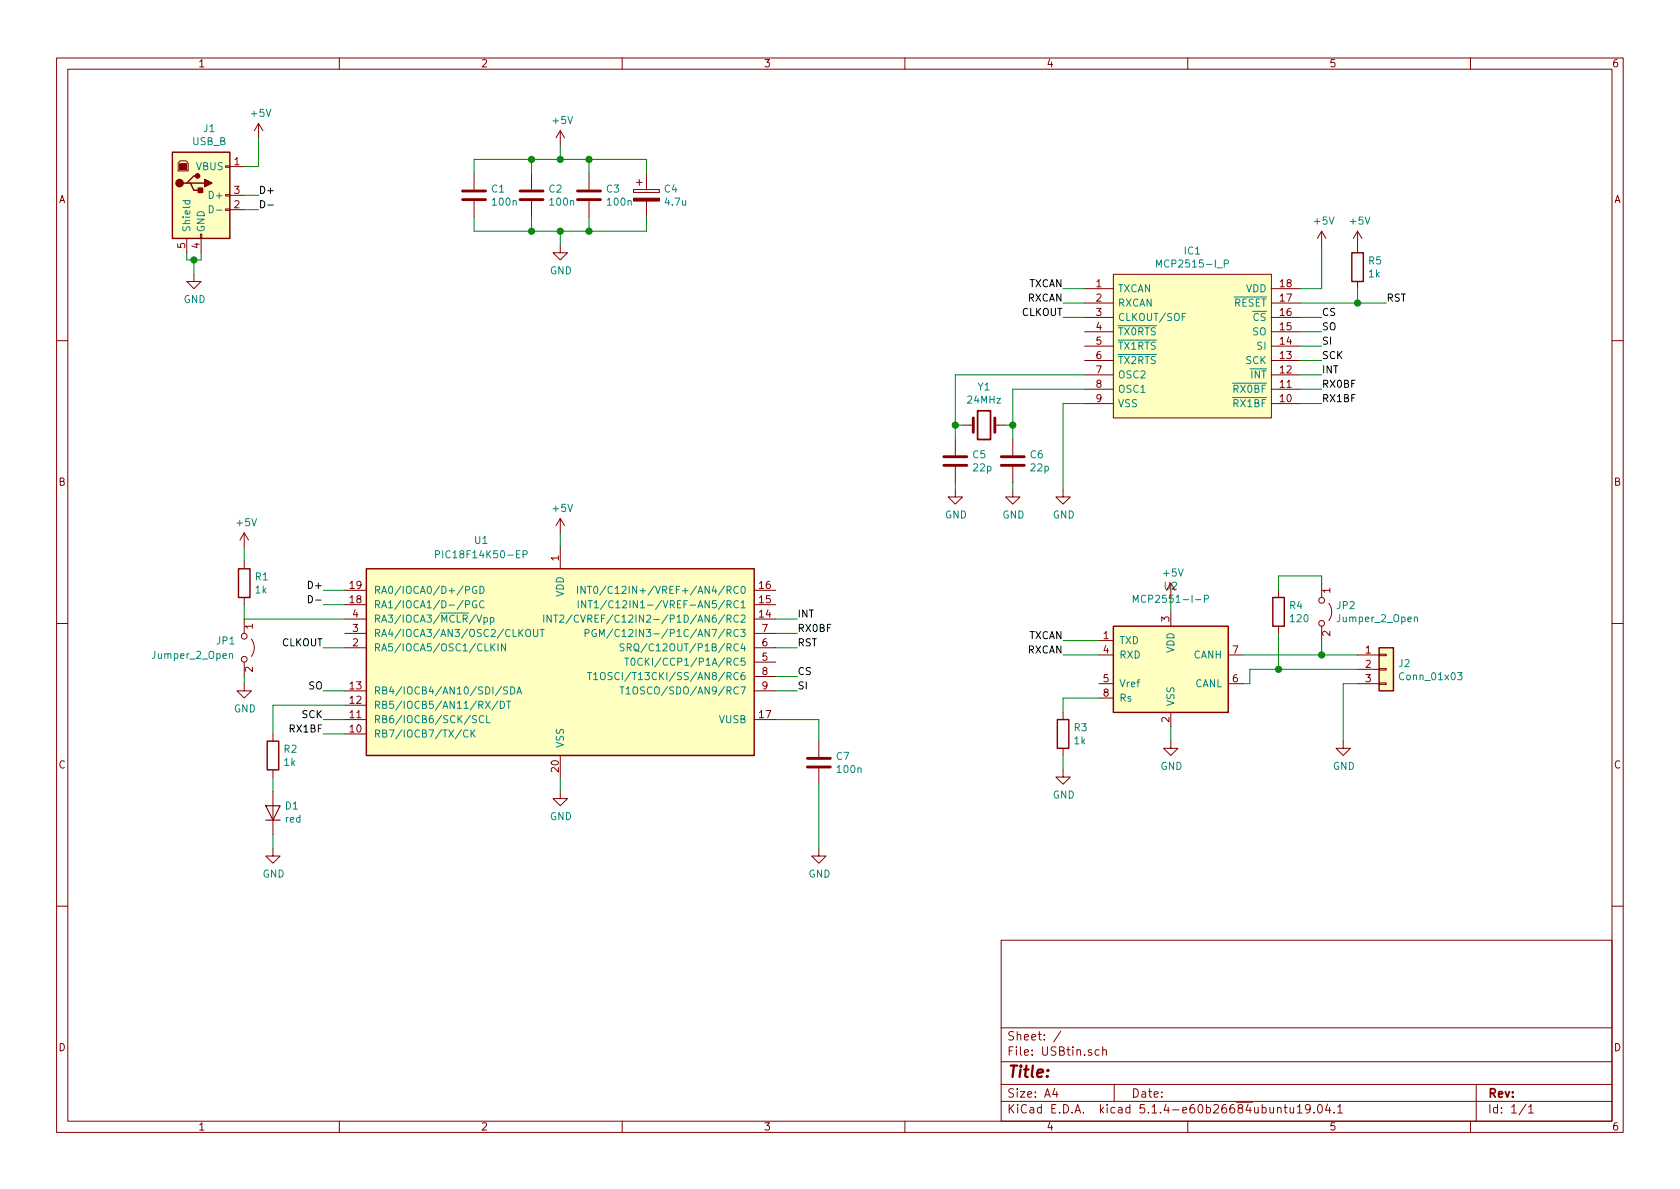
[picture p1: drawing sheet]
EESchema Schematic File Version 4
LIBS:USBtin-cache
EELAYER 30 0
EELAYER END
$Descr A4 11693 8268
encoding utf-8
Sheet 1 1
Title ""
Date ""
Rev ""
Comp ""
Comment1 ""
Comment2 ""
Comment3 ""
Comment4 ""
$EndDescr
$Comp
L MCU_Microchip_PIC18:PIC18F14K50-EP U1
U 1 1
P 3900 4600
F 0 "U1" H 3350 5450 50  0000 C CNN
F 1 "PIC18F14K50-EP" H 3350 5350 50  0000 C CNN
F 2 "Package_DIP:DIP-20_W7.62mm" H 3900 4600 50  0001 C CIN
F 3 "http://ww1.microchip.com/downloads/en/devicedoc/41350c.pdf" H 3900 4700 50  0001 C CNN
	1    3900 4600
	1    0    0    -1  
$EndComp
$Comp
L power:+5V #PWR0101
U 1 1
P 3900 3700
F 0 "#PWR0101" H 3900 3550 50  0001 C CNN
F 1 "+5V" H 3915 3873 50  0000 C CNN
F 2 "" H 3900 3700 50  0001 C CNN
F 3 "" H 3900 3700 50  0001 C CNN
	1    3900 3700
	1    0    0    -1  
$EndComp
Wire Wire Line
	3900 3700 3900 3800
$Comp
L power:GND #PWR0102
U 1 1
P 3900 5500
F 0 "#PWR0102" H 3900 5250 50  0001 C CNN
F 1 "GND" H 3905 5327 50  0000 C CNN
F 2 "" H 3900 5500 50  0001 C CNN
F 3 "" H 3900 5500 50  0001 C CNN
	1    3900 5500
	1    0    0    -1  
$EndComp
Wire Wire Line
	3900 5500 3900 5400
$Comp
L power:GND #PWR0103
U 1 1
P 1700 4750
F 0 "#PWR0103" H 1700 4500 50  0001 C CNN
F 1 "GND" H 1705 4577 50  0000 C CNN
F 2 "" H 1700 4750 50  0001 C CNN
F 3 "" H 1700 4750 50  0001 C CNN
	1    1700 4750
	1    0    0    -1  
$EndComp
$Comp
L Device:R R1
U 1 1
P 1700 4050
F 0 "R1" H 1770 4096 50  0000 L CNN
F 1 "1k" H 1770 4005 50  0000 L CNN
F 2 "Resistor_THT:R_Axial_DIN0411_L9.9mm_D3.6mm_P5.08mm_Vertical" V 1630 4050 50  0001 C CNN
F 3 "~" H 1700 4050 50  0001 C CNN
	1    1700 4050
	1    0    0    -1  
$EndComp
$Comp
L power:+5V #PWR0104
U 1 1
P 1700 3800
F 0 "#PWR0104" H 1700 3650 50  0001 C CNN
F 1 "+5V" H 1715 3973 50  0000 C CNN
F 2 "" H 1700 3800 50  0001 C CNN
F 3 "" H 1700 3800 50  0001 C CNN
	1    1700 3800
	1    0    0    -1  
$EndComp
Wire Wire Line
	1700 3800 1700 3900
Wire Wire Line
	1700 4200 1700 4300
Wire Wire Line
	2400 4300 1700 4300
$Comp
L power:GND #PWR0105
U 1 1
P 3900 1700
F 0 "#PWR0105" H 3900 1450 50  0001 C CNN
F 1 "GND" H 3905 1527 50  0000 C CNN
F 2 "" H 3900 1700 50  0001 C CNN
F 3 "" H 3900 1700 50  0001 C CNN
	1    3900 1700
	1    0    0    -1  
$EndComp
$Comp
L power:+5V #PWR0106
U 1 1
P 3900 1000
F 0 "#PWR0106" H 3900 850 50  0001 C CNN
F 1 "+5V" H 3915 1173 50  0000 C CNN
F 2 "" H 3900 1000 50  0001 C CNN
F 3 "" H 3900 1000 50  0001 C CNN
	1    3900 1000
	1    0    0    -1  
$EndComp
$Comp
L Device:C C2
U 1 1
P 3700 1350
F 0 "C2" H 3815 1396 50  0000 L CNN
F 1 "100n" H 3815 1305 50  0000 L CNN
F 2 "Capacitor_THT:C_Disc_D5.1mm_W3.2mm_P5.00mm" H 3738 1200 50  0001 C CNN
F 3 "~" H 3700 1350 50  0001 C CNN
	1    3700 1350
	1    0    0    -1  
$EndComp
Wire Wire Line
	3700 1500 3700 1600
Wire Wire Line
	3700 1200 3700 1100
$Comp
L Connector:USB_B J1
U 1 1
P 1400 1350
F 0 "J1" H 1457 1817 50  0000 C CNN
F 1 "USB_B" H 1457 1726 50  0000 C CNN
F 2 "Connector_USB:USB_B_OST_USB-B1HSxx_Horizontal" H 1550 1300 50  0001 C CNN
F 3 " ~" H 1550 1300 50  0001 C CNN
	1    1400 1350
	1    0    0    -1  
$EndComp
$Comp
L power:+5V #PWR0107
U 1 1
P 8150 4150
F 0 "#PWR0107" H 8150 4000 50  0001 C CNN
F 1 "+5V" H 8165 4323 50  0000 C CNN
F 2 "" H 8150 4150 50  0001 C CNN
F 3 "" H 8150 4150 50  0001 C CNN
	1    8150 4150
	1    0    0    -1  
$EndComp
$Comp
L power:GND #PWR0108
U 1 1
P 8150 5150
F 0 "#PWR0108" H 8150 4900 50  0001 C CNN
F 1 "GND" H 8155 4977 50  0000 C CNN
F 2 "" H 8150 5150 50  0001 C CNN
F 3 "" H 8150 5150 50  0001 C CNN
	1    8150 5150
	1    0    0    -1  
$EndComp
Wire Wire Line
	8150 5150 8150 5050
Wire Wire Line
	8150 4250 8150 4150
$Comp
L power:GND #PWR0109
U 1 1
P 7400 3400
F 0 "#PWR0109" H 7400 3150 50  0001 C CNN
F 1 "GND" H 7405 3227 50  0000 C CNN
F 2 "" H 7400 3400 50  0001 C CNN
F 3 "" H 7400 3400 50  0001 C CNN
	1    7400 3400
	1    0    0    -1  
$EndComp
$Comp
L power:+5V #PWR0110
U 1 1
P 9200 1700
F 0 "#PWR0110" H 9200 1550 50  0001 C CNN
F 1 "+5V" H 9215 1873 50  0000 C CNN
F 2 "" H 9200 1700 50  0001 C CNN
F 3 "" H 9200 1700 50  0001 C CNN
	1    9200 1700
	1    0    0    -1  
$EndComp
Wire Wire Line
	7400 3400 7400 2800
Wire Wire Line
	7400 2800 7550 2800
Wire Wire Line
	9050 2000 9200 2000
Wire Wire Line
	9200 2000 9200 1700
$Comp
L Device:C C1
U 1 1
P 3300 1350
F 0 "C1" H 3415 1396 50  0000 L CNN
F 1 "100n" H 3415 1305 50  0000 L CNN
F 2 "Capacitor_THT:C_Disc_D5.1mm_W3.2mm_P5.00mm" H 3338 1200 50  0001 C CNN
F 3 "~" H 3300 1350 50  0001 C CNN
	1    3300 1350
	1    0    0    -1  
$EndComp
$Comp
L Device:C C3
U 1 1
P 4100 1350
F 0 "C3" H 4215 1396 50  0000 L CNN
F 1 "100n" H 4215 1305 50  0000 L CNN
F 2 "Capacitor_THT:C_Disc_D5.1mm_W3.2mm_P5.00mm" H 4138 1200 50  0001 C CNN
F 3 "~" H 4100 1350 50  0001 C CNN
	1    4100 1350
	1    0    0    -1  
$EndComp
Wire Wire Line
	3300 1200 3300 1100
Wire Wire Line
	3300 1100 3700 1100
Connection ~ 3700 1100
Wire Wire Line
	3900 1100 3900 1000
Wire Wire Line
	4100 1200 4100 1100
Wire Wire Line
	4100 1100 3900 1100
Wire Wire Line
	3300 1500 3300 1600
Wire Wire Line
	3300 1600 3700 1600
Connection ~ 3700 1600
Wire Wire Line
	3900 1600 3900 1700
Wire Wire Line
	3700 1600 3900 1600
Wire Wire Line
	4100 1600 4100 1500
$Comp
L power:+5V #PWR0111
U 1 1
P 1800 950
F 0 "#PWR0111" H 1800 800 50  0001 C CNN
F 1 "+5V" H 1815 1123 50  0000 C CNN
F 2 "" H 1800 950 50  0001 C CNN
F 3 "" H 1800 950 50  0001 C CNN
	1    1800 950 
	1    0    0    -1  
$EndComp
$Comp
L power:GND #PWR0112
U 1 1
P 1350 1900
F 0 "#PWR0112" H 1350 1650 50  0001 C CNN
F 1 "GND" H 1355 1727 50  0000 C CNN
F 2 "" H 1350 1900 50  0001 C CNN
F 3 "" H 1350 1900 50  0001 C CNN
	1    1350 1900
	1    0    0    -1  
$EndComp
Wire Wire Line
	1700 1150 1800 1150
Wire Wire Line
	1800 1150 1800 950 
Wire Wire Line
	1350 1900 1350 1800
Wire Wire Line
	1350 1800 1300 1800
Wire Wire Line
	1300 1800 1300 1750
Wire Wire Line
	1400 1750 1400 1800
Wire Wire Line
	1400 1800 1350 1800
Connection ~ 1350 1800
Text Label 1800 1450 0    50   ~ 0
D-
Text Label 1800 1350 0    50   ~ 0
D+
Wire Wire Line
	1800 1350 1700 1350
Wire Wire Line
	1700 1450 1800 1450
Text Label 2250 4100 2    50   ~ 0
D+
Text Label 2250 4200 2    50   ~ 0
D-
Wire Wire Line
	2250 4200 2400 4200
Wire Wire Line
	2400 4100 2250 4100
Wire Wire Line
	4500 1500 4500 1600
Wire Wire Line
	4500 1600 4100 1600
Connection ~ 4100 1600
Wire Wire Line
	4500 1200 4500 1100
Wire Wire Line
	4500 1100 4100 1100
Connection ~ 4100 1100
Connection ~ 3900 1100
Wire Wire Line
	3900 1100 3700 1100
Connection ~ 3900 1600
Wire Wire Line
	3900 1600 4100 1600
$Comp
L Connector_Generic:Conn_01x03 J2
U 1 1
P 9650 4650
F 0 "J2" H 9730 4692 50  0000 L CNN
F 1 "Conn_01x03" H 9730 4601 50  0000 L CNN
F 2 "TerminalBlock_RND:TerminalBlock_RND_205-00002_1x03_P5.00mm_Horizontal" H 9650 4650 50  0001 C CNN
F 3 "~" H 9650 4650 50  0001 C CNN
	1    9650 4650
	1    0    0    -1  
$EndComp
Wire Wire Line
	8650 4750 8700 4750
Wire Wire Line
	8700 4750 8700 4650
Wire Wire Line
	8700 4650 8900 4650
Wire Wire Line
	9350 5150 9350 4750
Wire Wire Line
	9350 4750 9450 4750
$Comp
L power:GND #PWR0113
U 1 1
P 9350 5150
F 0 "#PWR0113" H 9350 4900 50  0001 C CNN
F 1 "GND" H 9355 4977 50  0000 C CNN
F 2 "" H 9350 5150 50  0001 C CNN
F 3 "" H 9350 5150 50  0001 C CNN
	1    9350 5150
	1    0    0    -1  
$EndComp
$Comp
L Device:R R2
U 1 1
P 1900 5250
F 0 "R2" H 1970 5296 50  0000 L CNN
F 1 "1k" H 1970 5205 50  0000 L CNN
F 2 "Resistor_THT:R_Axial_DIN0411_L9.9mm_D3.6mm_P5.08mm_Vertical" V 1830 5250 50  0001 C CNN
F 3 "~" H 1900 5250 50  0001 C CNN
	1    1900 5250
	1    0    0    -1  
$EndComp
$Comp
L Device:D D1
U 1 1
P 1900 5650
F 0 "D1" V 1946 5571 50  0000 R CNN
F 1 "red" V 1855 5571 50  0000 R CNN
F 2 "LED_THT:LED_D3.0mm" H 1900 5650 50  0001 C CNN
F 3 "~" H 1900 5650 50  0001 C CNN
	1    1900 5650
	0    -1   -1   0   
$EndComp
$Comp
L power:GND #PWR0114
U 1 1
P 1900 5900
F 0 "#PWR0114" H 1900 5650 50  0001 C CNN
F 1 "GND" H 1905 5727 50  0000 C CNN
F 2 "" H 1900 5900 50  0001 C CNN
F 3 "" H 1900 5900 50  0001 C CNN
	1    1900 5900
	1    0    0    -1  
$EndComp
Wire Wire Line
	1900 5900 1900 5800
Wire Wire Line
	1900 5500 1900 5400
$Comp
L Device:R R3
U 1 1
P 7400 5100
F 0 "R3" H 7470 5146 50  0000 L CNN
F 1 "1k" H 7470 5055 50  0000 L CNN
F 2 "Resistor_THT:R_Axial_DIN0411_L9.9mm_D3.6mm_P5.08mm_Vertical" V 7330 5100 50  0001 C CNN
F 3 "~" H 7400 5100 50  0001 C CNN
	1    7400 5100
	1    0    0    -1  
$EndComp
$Comp
L power:GND #PWR0115
U 1 1
P 7400 5350
F 0 "#PWR0115" H 7400 5100 50  0001 C CNN
F 1 "GND" H 7405 5177 50  0000 C CNN
F 2 "" H 7400 5350 50  0001 C CNN
F 3 "" H 7400 5350 50  0001 C CNN
	1    7400 5350
	1    0    0    -1  
$EndComp
Wire Wire Line
	7400 5350 7400 5250
Wire Wire Line
	7400 4950 7400 4850
Wire Wire Line
	7400 4850 7650 4850
Text Label 7400 2000 2    50   ~ 0
TXCAN
Text Label 7400 2100 2    50   ~ 0
RXCAN
Wire Wire Line
	7400 2100 7550 2100
Wire Wire Line
	7550 2000 7400 2000
Text Label 7400 4450 2    50   ~ 0
TXCAN
Text Label 7400 4550 2    50   ~ 0
RXCAN
Wire Wire Line
	7400 4550 7650 4550
Wire Wire Line
	7650 4450 7400 4450
Text Label 9200 2200 0    50   ~ 0
CS
Wire Wire Line
	9200 2200 9050 2200
Text Label 9200 2500 0    50   ~ 0
SCK
Wire Wire Line
	9200 2500 9050 2500
Text Label 9200 2400 0    50   ~ 0
SI
Wire Wire Line
	9200 2400 9050 2400
Text Label 9200 2300 0    50   ~ 0
SO
Wire Wire Line
	9200 2300 9050 2300
$Comp
L Device:Crystal Y1
U 1 1
P 6850 2950
F 0 "Y1" H 6850 3218 50  0000 C CNN
F 1 "24MHz" H 6850 3127 50  0000 C CNN
F 2 "Crystal:Crystal_HC49-U_Vertical" H 6850 2950 50  0001 C CNN
F 3 "~" H 6850 2950 50  0001 C CNN
	1    6850 2950
	1    0    0    -1  
$EndComp
Wire Wire Line
	7550 2600 6650 2600
Wire Wire Line
	6650 2600 6650 2950
Wire Wire Line
	6650 2950 6700 2950
Wire Wire Line
	7000 2950 7050 2950
Wire Wire Line
	7050 2950 7050 2700
Wire Wire Line
	7050 2700 7550 2700
$Comp
L Device:C C5
U 1 1
P 6650 3200
F 0 "C5" H 6765 3246 50  0000 L CNN
F 1 "22p" H 6765 3155 50  0000 L CNN
F 2 "Capacitor_THT:C_Disc_D3.4mm_W2.1mm_P2.50mm" H 6688 3050 50  0001 C CNN
F 3 "~" H 6650 3200 50  0001 C CNN
	1    6650 3200
	1    0    0    -1  
$EndComp
$Comp
L Device:C C6
U 1 1
P 7050 3200
F 0 "C6" H 7165 3246 50  0000 L CNN
F 1 "22p" H 7165 3155 50  0000 L CNN
F 2 "Capacitor_THT:C_Disc_D3.4mm_W2.1mm_P2.50mm" H 7088 3050 50  0001 C CNN
F 3 "~" H 7050 3200 50  0001 C CNN
	1    7050 3200
	1    0    0    -1  
$EndComp
$Comp
L power:GND #PWR0116
U 1 1
P 6650 3400
F 0 "#PWR0116" H 6650 3150 50  0001 C CNN
F 1 "GND" H 6655 3227 50  0000 C CNN
F 2 "" H 6650 3400 50  0001 C CNN
F 3 "" H 6650 3400 50  0001 C CNN
	1    6650 3400
	1    0    0    -1  
$EndComp
$Comp
L power:GND #PWR0117
U 1 1
P 7050 3400
F 0 "#PWR0117" H 7050 3150 50  0001 C CNN
F 1 "GND" H 7055 3227 50  0000 C CNN
F 2 "" H 7050 3400 50  0001 C CNN
F 3 "" H 7050 3400 50  0001 C CNN
	1    7050 3400
	1    0    0    -1  
$EndComp
Wire Wire Line
	7050 3400 7050 3350
Wire Wire Line
	7050 3050 7050 2950
Connection ~ 7050 2950
Wire Wire Line
	6650 3050 6650 2950
Connection ~ 6650 2950
Wire Wire Line
	6650 3400 6650 3350
$Comp
L Device:R R5
U 1 1
P 9450 1850
F 0 "R5" H 9520 1896 50  0000 L CNN
F 1 "1k" H 9520 1805 50  0000 L CNN
F 2 "Resistor_THT:R_Axial_DIN0411_L9.9mm_D3.6mm_P5.08mm_Vertical" V 9380 1850 50  0001 C CNN
F 3 "~" H 9450 1850 50  0001 C CNN
	1    9450 1850
	1    0    0    -1  
$EndComp
$Comp
L power:+5V #PWR0118
U 1 1
P 9450 1700
F 0 "#PWR0118" H 9450 1550 50  0001 C CNN
F 1 "+5V" H 9465 1873 50  0000 C CNN
F 2 "" H 9450 1700 50  0001 C CNN
F 3 "" H 9450 1700 50  0001 C CNN
	1    9450 1700
	1    0    0    -1  
$EndComp
Wire Wire Line
	9450 2000 9450 2100
Wire Wire Line
	9450 2100 9050 2100
Text Label 9650 2100 0    50   ~ 0
RST
Wire Wire Line
	9650 2100 9450 2100
Connection ~ 9450 2100
$Comp
L Device:R R4
U 1 1
P 8900 4250
F 0 "R4" H 8970 4296 50  0000 L CNN
F 1 "120" H 8970 4205 50  0000 L CNN
F 2 "Resistor_THT:R_Axial_DIN0411_L9.9mm_D3.6mm_P5.08mm_Vertical" V 8830 4250 50  0001 C CNN
F 3 "~" H 8900 4250 50  0001 C CNN
	1    8900 4250
	1    0    0    -1  
$EndComp
Wire Wire Line
	8900 4400 8900 4650
Connection ~ 8900 4650
Wire Wire Line
	8900 4650 9450 4650
Wire Wire Line
	8900 4100 8900 4000
Wire Wire Line
	8900 4000 9200 4000
$Comp
L Jumper:Jumper_2_Open JP2
U 1 1
P 9200 4250
F 0 "JP2" V 9154 4348 50  0000 L CNN
F 1 "Jumper_2_Open" V 9245 4348 50  0000 L CNN
F 2 "Connector_PinHeader_2.54mm:PinHeader_1x02_P2.54mm_Vertical" H 9200 4250 50  0001 C CNN
F 3 "~" H 9200 4250 50  0001 C CNN
	1    9200 4250
	0    1    1    0   
$EndComp
Wire Wire Line
	8650 4550 9200 4550
Wire Wire Line
	9200 4000 9200 4050
Wire Wire Line
	9200 4450 9200 4550
Connection ~ 9200 4550
Wire Wire Line
	9200 4550 9450 4550
Wire Wire Line
	1700 4750 1700 4700
Text Label 9200 2700 0    50   ~ 0
RX0BF
Text Label 9200 2800 0    50   ~ 0
RX1BF
Wire Wire Line
	9200 2800 9050 2800
Wire Wire Line
	9050 2700 9200 2700
Text Label 7400 2200 2    50   ~ 0
CLKOUT
Wire Wire Line
	7400 2200 7550 2200
Text Label 9200 2600 0    50   ~ 0
INT
Wire Wire Line
	9200 2600 9050 2600
$Comp
L Jumper:Jumper_2_Open JP1
U 1 1
P 1700 4500
F 0 "JP1" V 1650 4300 50  0000 L CNN
F 1 "Jumper_2_Open" V 1750 3850 50  0000 L CNN
F 2 "Connector_PinHeader_2.54mm:PinHeader_1x02_P2.54mm_Vertical" H 1700 4500 50  0001 C CNN
F 3 "~" H 1700 4500 50  0001 C CNN
	1    1700 4500
	0    1    1    0   
$EndComp
Text Label 2250 4500 2    50   ~ 0
CLKOUT
Wire Wire Line
	2250 4500 2400 4500
Text Label 5550 4300 0    50   ~ 0
INT
Wire Wire Line
	5550 4300 5400 4300
Text Label 5550 4400 0    50   ~ 0
RX0BF
Text Label 2250 5100 2    50   ~ 0
RX1BF
Wire Wire Line
	2250 5100 2400 5100
Wire Wire Line
	5550 4400 5400 4400
Text Label 5550 4700 0    50   ~ 0
CS
Wire Wire Line
	5550 4700 5400 4700
Wire Wire Line
	1900 4900 2400 4900
Wire Wire Line
	1900 4900 1900 5100
Text Label 2250 5000 2    50   ~ 0
SCK
Wire Wire Line
	2250 5000 2400 5000
Text Label 5550 4800 0    50   ~ 0
SI
Wire Wire Line
	5550 4800 5400 4800
Text Label 2250 4800 2    50   ~ 0
SO
Wire Wire Line
	2250 4800 2400 4800
Text Label 5550 4500 0    50   ~ 0
RST
Wire Wire Line
	5550 4500 5400 4500
$Comp
L villanut_lib:MCP2515-I_P IC1
U 1 1
P 7550 2000
F 0 "IC1" H 8300 2265 50  0000 C CNN
F 1 "MCP2515-I_P" H 8300 2174 50  0000 C CNN
F 2 "Package_DIP:DIP-18_W7.62mm" H 8900 2100 50  0001 L CNN
F 3 "http://componentsearchengine.com/Datasheets/3/MCP2515-I_P.pdf" H 8900 2000 50  0001 L CNN
F 4 "Stand-Alone CAN Controller" H 8900 1900 50  0001 L CNN "Description"
F 5 "5.334" H 8900 1800 50  0001 L CNN "Height"
F 6 "Microchip" H 8900 1700 50  0001 L CNN "Manufacturer_Name"
F 7 "MCP2515-I/P" H 8900 1600 50  0001 L CNN "Manufacturer_Part_Number"
F 8 "579-MCP2515-I/P" H 8900 1500 50  0001 L CNN "Mouser Part Number"
F 9 "https://www.mouser.com/Search/Refine.aspx?Keyword=579-MCP2515-I%2FP" H 8900 1400 50  0001 L CNN "Mouser Price/Stock"
F 10 "6283532" H 8900 1300 50  0001 L CNN "RS Part Number"
F 11 "http://uk.rs-online.com/web/p/products/6283532" H 8900 1200 50  0001 L CNN "RS Price/Stock"
F 12 "70045398" H 8900 1100 50  0001 L CNN "Allied_Number"
F 13 "https://www.alliedelec.com/microchiptechnologyinc-mcp2515-i-p/70045398/" H 8900 1000 50  0001 L CNN "Allied Price/Stock"
	1    7550 2000
	1    0    0    -1  
$EndComp
$Comp
L Interface_CAN_LIN:MCP2551-I-P U2
U 1 1
P 8150 4650
F 0 "U2" H 8150 5231 50  0000 C CNN
F 1 "MCP2551-I-P" H 8150 5140 50  0000 C CNN
F 2 "Package_DIP:DIP-8_W7.62mm" H 8150 4150 50  0001 C CIN
F 3 "http://ww1.microchip.com/downloads/en/devicedoc/21667d.pdf" H 8150 4650 50  0001 C CNN
	1    8150 4650
	1    0    0    -1  
$EndComp
$Comp
L Device:C C7
U 1 1
P 5700 5300
F 0 "C7" H 5815 5346 50  0000 L CNN
F 1 "100n" H 5815 5255 50  0000 L CNN
F 2 "Capacitor_THT:C_Disc_D5.1mm_W3.2mm_P5.00mm" H 5738 5150 50  0001 C CNN
F 3 "~" H 5700 5300 50  0001 C CNN
	1    5700 5300
	1    0    0    -1  
$EndComp
$Comp
L power:GND #PWR01
U 1 1
P 5700 5900
F 0 "#PWR01" H 5700 5650 50  0001 C CNN
F 1 "GND" H 5705 5727 50  0000 C CNN
F 2 "" H 5700 5900 50  0001 C CNN
F 3 "" H 5700 5900 50  0001 C CNN
	1    5700 5900
	1    0    0    -1  
$EndComp
Wire Wire Line
	5700 5900 5700 5450
Wire Wire Line
	5700 5150 5700 5000
Wire Wire Line
	5700 5000 5400 5000
$Comp
L Device:CP C4
U 1 1
P 4500 1350
F 0 "C4" H 4618 1396 50  0000 L CNN
F 1 "4.7u" H 4618 1305 50  0000 L CNN
F 2 "Capacitor_THT:CP_Radial_D5.0mm_P2.50mm" H 4538 1200 50  0001 C CNN
F 3 "~" H 4500 1350 50  0001 C CNN
	1    4500 1350
	1    0    0    -1  
$EndComp
$EndSCHEMATC
